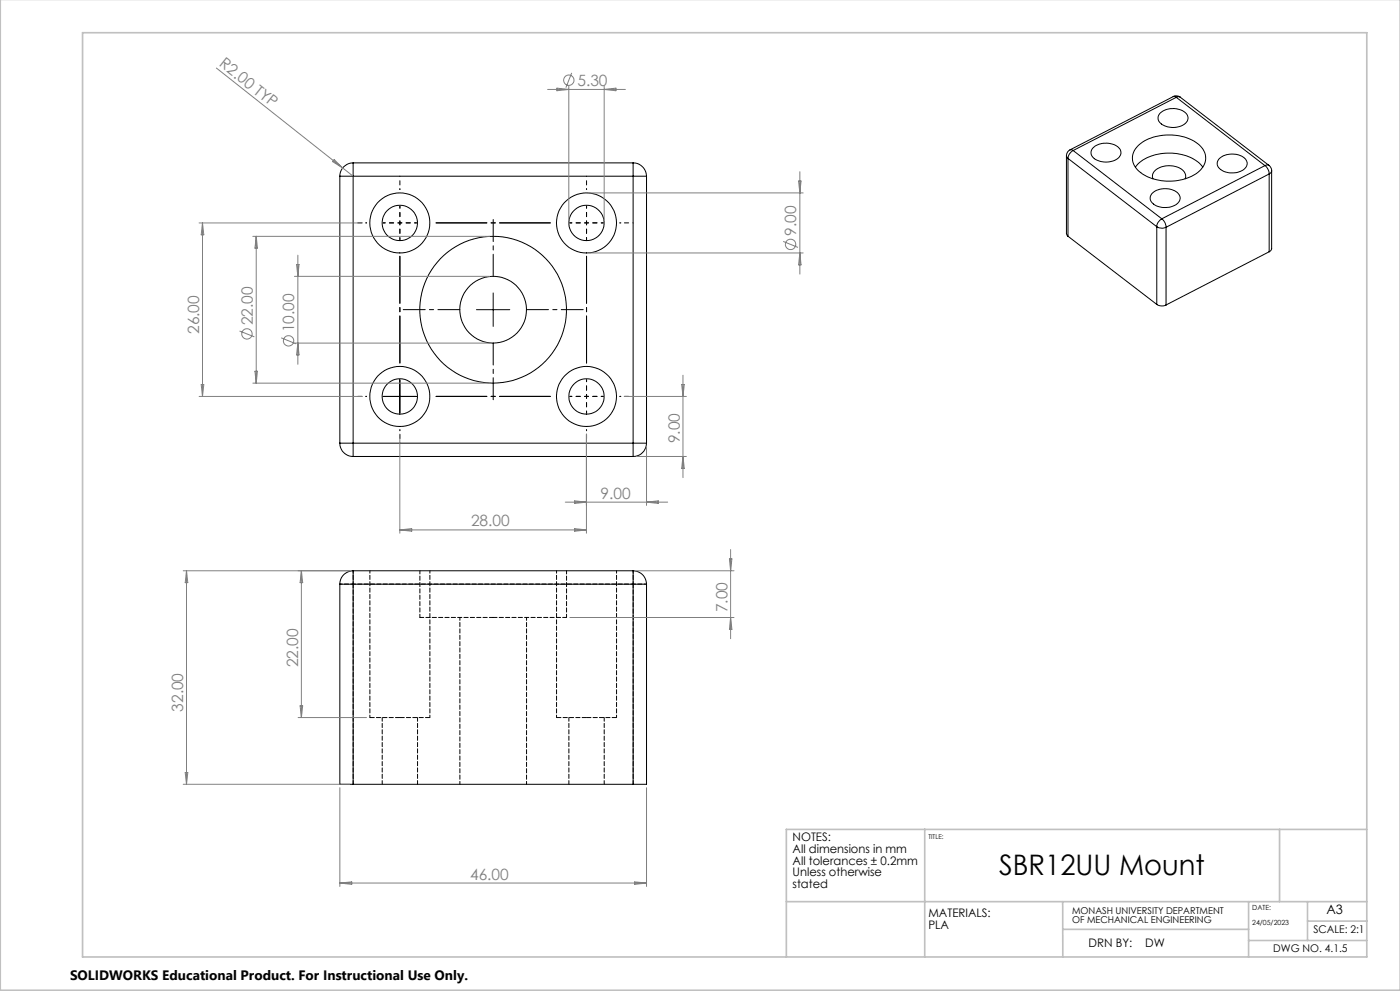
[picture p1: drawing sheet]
<svg xmlns="http://www.w3.org/2000/svg" width="420mm" height="297mm" viewBox="0 0 420 297" stroke-linecap="round" stroke-linejoin="round" font-family="sans-serif">
<g fill="none" stroke="#000" stroke-width=".3">
<path d="M348.1 33.8a5.8 5.8 0 0 1 8.1 .8 2.76 2.76 0 0 1-2.6 3.4 5.2 5.2 0 0 1-6.1-2.2v-.8zM352 29a2.02 2.02 0 0 1 2.1 .1M352 29l.9 .2M352 29l-31 15.9M352.9 29.2l26.6 20.4M352.9 29.2l-31 15.9M354.1 29.1l-.5-.1-.7 .2M354.1 29.1l26.6 20.5M102 52.8h3.9M102 52.8v80M105.9 48.8v4M105.9 48.8a4 4 0 0 0-3.9 4"/>
<path d="M105.9 48.8h84M105.9 52.8h84M105.9 52.8v80M189.9 48.8v4M189.9 52.8h4.1M189.9 48.8a4 4 0 0 1 4.1 4M189.9 52.8v80M194 52.8v80M319.9 46.7v23.4l.5 .7M319.9 46.7l.5 .8M320.4 47.5l26.6 20.4M320.4 47.5v23.3"/>
<path d="M321 44.9a1.95 1.95 0 0 0-1.1 1.8M321 44.9l.9 .2M321.9 45.1a3 3 0 0 0-1.5 2.4M321.9 45.1l26.6 20.5M328 44.2a5.8 5.8 0 0 1 8.1 .8 2.76 2.76 0 0 1-2.7 3.4 5.4 5.4 0 0 1-6-1.9 2.01 2.01 0 0 1 .6-2.3zM340.6 50.1a13.3 13.3 0 0 1 12.5-4.1 11.2 11.2 0 0 1 7.7 4.1M341.5 43.6a15.2 15.2 0 0 1 18.2-.2 5.1 5.1 0 0 1-.7 8.5 15.2 15.2 0 0 1-17.7-.9 4.9 4.9 0 0 1 .2-7.4zM345.8 57.9a5.9 5.9 0 0 1 7.9 .4 2.49 2.49 0 0 1-2.1 3.6 5.2 5.2 0 0 1-6.5-2.1v-.9zM345.9 53.6a2.76 2.76 0 0 1 2.2-3.4 6.3 6.3 0 0 1 7.3 1.6l.3 .9-.1 .9M365.6 47.7a5.9 5.9 0 0 1 8.2 .3 2.49 2.49 0 0 1-2.1 3.5 5.2 5.2 0 0 1-6.5-2v-.9zM379.5 49.6l.8 .9 .5 1.6M379.5 49.6l-31 16"/>
<path d="M380.7 49.6l.7 .9 .1 .7M380.7 49.6l-.5-.2-.7 .2M380.8 52.1l-31 16M380.8 52.1v23.4M381.5 51.2v23.4l-.7 .9M381.5 51.2l-.2 .5-.5 .4M320.4 70.8l26.6 20.4M347 67.9a3.1 3.1 0 0 0 2.8 .2M347 67.9v23.3M348.5 65.6l-.2 .1a2.79 2.79 0 0 0-1.3 2.2M348.5 65.6l1.1 1.4 .2 1.1M349.8 68.1v23.3"/>
<path d="M380.8 75.5l-31 15.9M142.9 92.8h10M148 87.8v10M347 91.2a2.8 2.8 0 0 0 2.8 .2M114.9 118.8h10.1M119.9 113.8v10M102 132.8a4 4 0 0 0 3.9 4M102 132.8h3.9M105.9 132.8v4M105.9 132.8h84M105.9 136.8h84M189.9 132.8v4"/>
<path d="M189.9 132.8h4.1M194 132.8a4 4 0 0 1-4.1 4M102 175.1h3.9M102 175.1v60h3.9M105.9 171.1v4M105.9 171.1a4 4 0 0 0-3.9 4M105.9 175.1v60M105.9 171.1h84M105.9 175.1h84M189.9 171.1v4M189.9 175.1h4.1M189.9 171.1a4 4 0 0 1 4.1 4"/>
<path d="M189.9 175.1v60M194 175.1v60h-4.1M105.9 235.1h84"/>
<circle cx="119.9" cy="66.8" r="9"/>
<circle cx="120" cy="66.8" r="5.3"/>
<circle cx="175.9" cy="66.8" r="5.3"/>
<circle cx="175.9" cy="66.8" r="9"/>
<circle cx="147.9" cy="92.8" r="10"/>
<circle cx="148" cy="92.8" r="22"/>
<circle cx="119.9" cy="118.8" r="9"/>
<circle cx="119.9" cy="118.8" r="5.3"/>
<circle cx="175.9" cy="118.8" r="5.3"/>
<circle cx="175.9" cy="118.8" r="9"/>
</g>
<path d="M111 215h9M120 215h9M167 215h9M176 215h9" fill="none" stroke="#000" stroke-width=".3" stroke-dasharray="1.3 .6" stroke-dashoffset="-.1"/>
<path d="M126 185h22M148 185h22" fill="none" stroke="#000" stroke-width=".3" stroke-dasharray="1.3 .6" stroke-dashoffset=".1"/>
<path d="M106 175h-4M106 175v-4M106 175h84M111 171v44M167 171v44M190 175v-4M194 175h-4M129 215v-44M185 215v-44" fill="none" stroke="#000" stroke-width=".3" stroke-dasharray="1.3 .6" stroke-dashoffset=".5"/>
<path d="M190 175v60M114.7 215v20M170.7 215v20M106 235v-60M125.3 235v-20M181.3 235v-20" fill="none" stroke="#000" stroke-width=".3" stroke-dasharray="1.3 .6" stroke-dashoffset=".2"/>
<path d="M126 171v14M170 185v-14" fill="none" stroke="#000" stroke-width=".3" stroke-dasharray="1.3 .6" stroke-dashoffset=".3"/>
<path d="M138 185v50M158 235v-50" fill="none" stroke="#000" stroke-width=".3" stroke-dasharray="1.3 .6" stroke-dashoffset=".4"/>
<g fill="none" stroke="#808080" stroke-width=".3">
<path d="M64.9 20.4l41 32.4M164.3 26.8h23.3M167.1 26.4l3.5 .4-3.5 .4zM170.6 25.8v40M171.5 21.8l-1.7 4.5M181.3 25.8v40M181.3 26.8l3.5-.4v.8zM100.3 47.8l2.5 2.5-3-1.9zM177 57.8h63.9M239.6 54.3h.7l-.3 3.5zM240 51.5v30.7M59.7 66.8h49"/>
<path d="M60.7 66.8v52M60.7 66.8l.4 3.6h-.7zM75.8 70.8h71.1M76.9 70.8v44M76.9 70.8l.3 3.6h-.7zM89 79.3h.7l-.3 3.5zM89.4 76.5v32.7M177 75.8h63.9M234.9 72.4l4.5 1.8M240 75.8l.3 3.6h-.7zM71.9 99.2l4.4 1.8M88.3 82.8h58.6"/>
<path d="M59.7 118.8h49M60.4 115.2h.7l-.4 3.6zM75.8 114.8h71.1M76.5 111.3h.7l-.3 3.5zM84.3 101.2l4.5 1.8M88.3 102.8h58.6M89.4 102.8l.3 3.6h-.7zM187.3 118.8h18.6M204.5 115.2h.8l-.4 3.6zM204.9 112.5v30.7M119.9 130.1v29.7M175.9 130.1v29.7"/>
<path d="M191 136.8h14.9M194 133.8v17.7M204.9 136.8l.4 3.6h-.8zM119.9 158.8h56M119.9 158.8l3.6-.4v.8zM169.6 150.5h30.7M172.4 158.4l3.5 .4-3.5 .4zM172.4 150.1l3.5 .4-3.5 .4zM194 150.5l3.5-.4v.8zM55 171.1h50M56 171.1l.3 3.5h-.7zM56 171.1v64"/>
<path d="M90.4 171.1v43.9M90.4 171.1l.4 3.5h-.8zM191 171.1h29.2M218.8 167.5h.8l-.4 3.6zM219.2 164.7v26.7M171 185.1h49.2M219.2 185.1l.4 3.5h-.8zM89.4 215h20.6M90 211.5h.8l-.4 3.5zM55 235.1h50M55.6 231.5h.7l-.3 3.6zM102 236.1v29.6"/>
<path d="M194 236.1v29.6M102 264.7h92M102 264.7l3.5-.4v.7zM190.4 264.3l3.6 .4-3.6 .3z"/>
<circle cx="170.6" cy="24.1" r="1.55"/>
<circle cx="237.2" cy="73.2" r="1.55"/>
<circle cx="74.1" cy="100.1" r="1.55"/>
<circle cx="86.6" cy="102.2" r="1.55"/>
</g>
<path d="M120 56.8v-.3M176 56.8v-.3M110 66.8h-.3M186 66.8h.3M110 118.8h-.3M186 118.8h.3M120 128.8v.3M176 128.8v.3" fill="none" stroke="#000" stroke-width=".3" stroke-dasharray="15.2 1.3 1.3 1.3"/>
<path d="M120 66.8v-5M120 66.8h-5M120 66.8v5M120 66.8h5M176 66.8v-5M176 66.8h-5M176 66.8v5M176 66.8h5M176 118.8v-5M176 118.8h-5M176 118.8v5M176 118.8h5" fill="none" stroke="#000" stroke-width=".3" stroke-dasharray="15.2 1.3 1.3 1.3" stroke-dashoffset="14.6"/>
<path d="M130 66.8h36M130 118.8h36" fill="none" stroke="#000" stroke-width=".3" stroke-dasharray="15.2 1.3 1.3 1.3" stroke-dashoffset="-.9"/>
<path d="M120 108.8v-32M176 108.8v-32" fill="none" stroke="#000" stroke-width=".3" stroke-dasharray="15.2 1.3 1.3 1.3" stroke-dashoffset="1.1"/>
<path d="M138 92.8h-17M148 82.8v-17M158 92.8h17M148 102.8v17" fill="none" stroke="#000" stroke-width=".3" stroke-dasharray="15.2 1.3 1.3 1.3" stroke-dashoffset="8.6"/>
<path d="M120 56.8v-4M176 56.8v-4M110 66.8h-4M186 66.8h4M110 118.8h-4M186 118.8h4M120 128.8v4M176 128.8v4" fill="none" stroke="#000" stroke-width=".3" stroke-dasharray="15.2 1.3 1.3 1.3" stroke-dashoffset="15.1"/>
<path d="M.1 -.1v296.9h419.9M24.8 9.8h385.2v277h-385.2zM277.4 248.6v38.2M383.9 248.6v21.6M410 248.6h-174.1v38.2M235.9 270.2h174.1M318.8 270.2v16.6M318.8 278.5h55.8M374.6 270.2v16.6M392.3 270.2v11.7M392.3 276h17.8M374.6 281.9h35.4" fill="none" stroke="#c0c0c0" stroke-width=".5"/>
<text font-size="8.5" x="299.7" y="262.1">SBR12UU Mount</text>
<g font-size="4.7" fill="#808080">
<text x="65.6" y="19.6" transform="rotate(38 65.6 19.6)">R2.00 TYP</text>
<text x="173.2" y="25.7">5.30</text>
<text x="238.9" y="70.7" transform="rotate(-90 238.9 70.7)">9.00</text>
<text x="59.7" y="100.1" transform="rotate(-90 59.7 100.1)">26.00</text>
<text x="75.8" y="97.5" transform="rotate(-90 75.8 97.5)">22.00</text>
<text x="88.3" y="99.6" transform="rotate(-90 88.3 99.6)">10.00</text>
<text x="203.9" y="132.8" transform="rotate(-90 203.9 132.8)">9.00</text>
<text x="180.2" y="149.5">9.00</text>
<text x="141.3" y="157.8">28.00</text>
<text x="218.2" y="183.5" transform="rotate(-90 218.2 183.5)">7.00</text>
<text x="89.4" y="200" transform="rotate(-90 89.4 200)">22.00</text>
<text x="55" y="213.3" transform="rotate(-90 55 213.3)">32.00</text>
<text x="141" y="263.6">46.00</text>
</g>
<text font-size="4.1" x="21" y="293.7">SOLIDWORKS Educational Product. For Instructional Use Only.</text>
<text font-size="3.9" x="398" y="273.9">A3</text>
<g font-size="3.5">
<text x="237.8" y="252.1">NOTES:</text>
<text x="237.8" y="255.6">All dimensions in mm</text>
<text x="237.8" y="259.2">All tolerances ± 0.2mm</text>
<text x="237.8" y="262.7">Unless otherwise</text>
<text x="237.8" y="266.2">stated</text>
<text x="278.5" y="275">MATERIALS:</text>
<text x="278.5" y="278.5">PLA</text>
<text x="326.5" y="283.8">DRN BY:</text>
<text x="343.6" y="283.8">DW</text>
</g>
<g font-size="3.2">
<text x="394" y="279.5">SCALE: 2:1</text>
<text x="382" y="285.4">DWG NO. 4.1.5</text>
</g>
<g font-size="2.8">
<text x="321.6" y="273.9">MONASH UNIVERSITY DEPARTMENT</text>
<text x="321.6" y="276.8">OF MECHANICAL ENGINEERING</text>
</g>
<g font-size="2.1">
<text x="375.7" y="272.8">DATE:</text>
<text x="375.7" y="277.1">24/05/2023</text>
</g>
<text font-size="2" x="278.5" y="251.4">TITLE:</text>
</svg>
